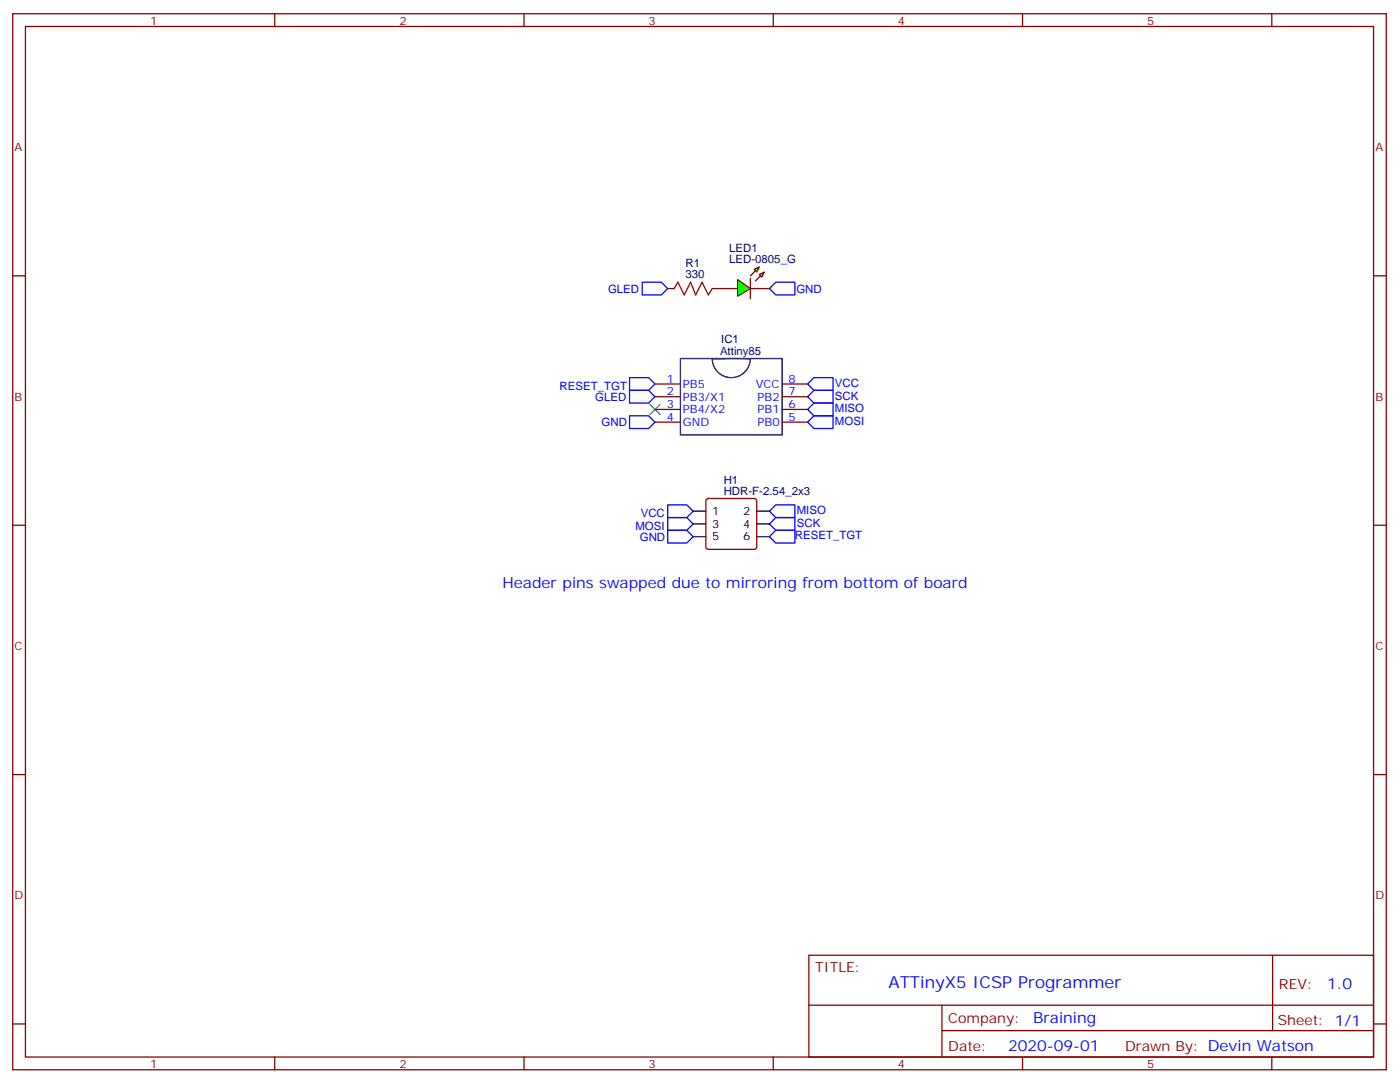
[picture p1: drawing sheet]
<svg xmlns="http://www.w3.org/2000/svg" width="388mm" height="300mm" viewBox="0 0 388 300" stroke-linecap="round" stroke-linejoin="round" font-family="sans-serif">
<g fill="none" stroke="#870000" stroke-width=".35">
<path d="M3.5 3.8h381v292.8h-381zM7.1 7.3h373.9v285.8h-373.9zM76.2 3.8v3.5M145.3 3.8v3.5M214.5 3.8v3.5M283.6 3.8v3.5M352.8 3.8v3.5M3.5 76.5h3.6M381 76.5h3.5M185.2 80h1.8M197.6 80h7M208.1 80h5.3"/>
<path d="M181.7 106.5h7M181.7 110h7M181.7 113.5h7M181.7 117.1h7M217 106.5h7M217 110h7M217 113.5h7M217 117.1h7M3.5 145.6h3.6M381 145.6h3.5M3.5 214.8h3.6M381 214.8h3.5"/>
<path d="M224.4 264.9h156.6v28.2h-156.6zM224.4 278.7h156.5M261.3 278.7v14.1M353 264.9v20.9M3.5 283.9h3.6M76.2 293.1v3.5M145.3 293.1v3.5M214.5 293.1v3.5M261.3 285.8h119.6M283.6 293.1v3.5M352.8 293.1v3.5M381 283.9h3.5"/>
</g>
<path d="M180.3 112.1l2.8 2.8M183.1 112.1l-2.8 2.8" fill="none" stroke="#3c3" stroke-width=".35"/>
<path d="M174.6 108.2h5.3l1.8 1.8-1.8 1.8h-5.3zM174.6 104.7h5.3l1.8 1.8-1.8 1.7h-5.3zM174.6 115.3h5.3l1.8 1.8-1.8 1.7h-5.3zM224 117.1l1.8-1.8h5.3v3.5h-5.3zM224 113.5l1.8-1.7h5.3v3.5h-5.3zM224 110l1.8-1.8h5.3v3.6h-5.3zM224 106.5l1.8-1.8h5.3v3.5h-5.3z" fill="none" stroke="#00f" stroke-width=".35"/>
<path d="M188.7 99.4h28.3v21.2h-28.3zM197.6 99.5l10.5-.1a5.3 5.3 0 0 1-5.2 5.3 5.3 5.3 0 0 1-5.3-5.2z" fill="none" stroke="#000" stroke-width=".35"/>
<path d="M187 80l1-1.8 1.8 3.6 1.8-3.6 1.4 3.6 1.7-3.6 1.8 3.6 1.1-1.8" fill="none" stroke="#a10000" stroke-width=".35"/>
<g fill="#0f0" stroke="#870000" stroke-width=".35">
<path d="M210.6 76.1l1.4-.7-.7 1.4z"/>
<path d="M209.2 74.7l1.4-.7-.7 1.4z"/>
</g>
<g fill="#870000" stroke="#870000" stroke-width=".35">
<path d="M209.5 77.9l1.5-1.4z"/>
<path d="M208.1 76.5l1.4-1.4z"/>
</g>
<path d="M208.1 77.2v5.6z" fill="#f00" stroke="#870000" stroke-width=".35"/>
<path d="M204.6 77.5l3.5 2.5-3.5 2.1z" fill="#0f0" stroke="#870000" stroke-width=".35"/>
<path d="M178.2 78.2h5.2l1.8 1.8-1.8 1.8h-5.2zM213.4 80l1.8-1.8h5.3v3.6h-5.3zM185.2 140h5.3l1.8 1.7-1.8 1.8h-5.3zM185.2 143.5h5.3l1.8 1.8-1.8 1.7h-5.3zM185.2 147h5.3l1.8 1.8-1.8 1.8h-5.3zM213.4 141.7l1.8-1.7h5.3v3.5h-5.3zM213.4 145.3l1.8-1.8h5.3v3.5h-5.3zM213.4 148.8l1.8-1.8h5.3v3.6h-5.3z" fill="none" stroke="#00f" stroke-width=".35"/>
<path d="M196 138.4l.5-.2h12.7l.5 .2 .2 .5v12.7l-.2 .5-.5 .2h-12.7l-.5-.2-.2-.5v-12.7z" fill="none" stroke="#870000" stroke-width=".35"/>
<path d="M192.3 141.7h3.5M192.3 145.3h3.5M192.3 148.8h3.5M209.9 141.7h3.5M209.9 145.3h3.5M209.9 148.8h3.5" fill="none" stroke="#000" stroke-width=".35"/>
<text font-size="4.6" fill="#00f" x="246.5" y="273.9">ATTinyX5 ICSP Programmer</text>
<g font-size="4.2" fill="#00f">
<text x="139.3" y="162.9">Header pins swapped due to mirroring from bottom of board</text>
<text x="368.2" y="274.1">1.0</text>
<text x="286.5" y="283.7">Braining</text>
<text x="279.6" y="291.5">2020-09-01</text>
</g>
<g font-size="3.9" fill="#800">
<text x="226.1" y="269.5">TITLE:</text>
<text x="354.8" y="274.1">REV:</text>
<text x="263" y="283.7">Company:</text>
<text x="354.4" y="284.3">Sheet: 1/1</text>
<text x="263" y="291.3">Date:</text>
<text x="312.1" y="291.4">Drawn By: Devin Watson</text>
</g>
<g font-size="3.2" fill="#800">
<text x="41.6" y="6.8">1</text>
<text x="110.8" y="6.8">2</text>
<text x="179.9" y="6.8">3</text>
<text x="249.1" y="6.8">4</text>
<text x="318.2" y="6.8">5</text>
<text x="4.1" y="41.9">A</text>
<text x="381.5" y="41.9">A</text>
<text x="4.1" y="111.1">B</text>
<text x="381.5" y="111.1">B</text>
<text x="4.1" y="180.2">C</text>
<text x="381.5" y="180.2">C</text>
<text x="4.1" y="249.3">D</text>
<text x="381.5" y="249.3">D</text>
<text x="41.6" y="296.1">1</text>
<text x="110.8" y="296.1">2</text>
<text x="179.9" y="296.1">3</text>
<text x="249.1" y="296.1">4</text>
<text x="318.2" y="296.1">5</text>
</g>
<g font-size="3.2" fill="#000080">
<text x="202.3" y="69.8">LED1</text>
<text x="190.2" y="77.2">330</text>
<text x="190.2" y="74.1">R1</text>
<text x="202.3" y="73">LED-0805_G</text>
<text x="200" y="95.2">IC1</text>
<text x="199.7" y="98.4">Attiny85</text>
<text x="200.7" y="137.2">HDR-F-2.54_2x3</text>
<text x="200.7" y="134.1">H1</text>
</g>
<g font-size="3.2" fill="#00f">
<text x="168.7" y="81.1">GLED</text>
<text x="220.9" y="81.2">GND</text>
<text x="185" y="106.1">1</text>
<text x="189.4" y="107.5">PB5</text>
<text x="209.7" y="107.5">VCC</text>
<text x="218.7" y="106.1">8</text>
<text x="231.6" y="107.2">VCC</text>
<text x="155.2" y="108.2">RESET_TGT</text>
<text x="165.1" y="111.1">GLED</text>
<text x="185" y="109.6">2</text>
<text x="185" y="113.2">3</text>
<text x="189.4" y="111.1">PB3/X1</text>
<text x="210.1" y="111.1">PB2</text>
<text x="218.7" y="113.2">6</text>
<text x="218.7" y="109.6">7</text>
<text x="231.6" y="110.8">SCK</text>
<text x="166.9" y="118.2">GND</text>
<text x="185" y="116.7">4</text>
<text x="189.4" y="114.6">PB4/X2</text>
<text x="189.4" y="118.1">GND</text>
<text x="210.1" y="118.1">PB0</text>
<text x="210.1" y="114.6">PB1</text>
<text x="218.7" y="116.7">5</text>
<text x="231.6" y="117.8">MOSI</text>
<text x="231.6" y="114.3">MISO</text>
<text x="177.7" y="143.4">VCC</text>
<text x="221" y="142.5">MISO</text>
<text x="176.3" y="146.9">MOSI</text>
<text x="220.5" y="149.5">RESET_TGT</text>
<text x="221" y="146.1">SCK</text>
<text x="177.5" y="150">GND</text>
</g>
<g font-size="3.2">
<text x="197.6" y="142.8">1</text>
<text x="206.1" y="142.8">2</text>
<text x="197.6" y="146.3">3</text>
<text x="197.6" y="149.9">5</text>
<text x="206.1" y="146.3">4</text>
<text x="206.1" y="149.9">6</text>
</g>
</svg>
